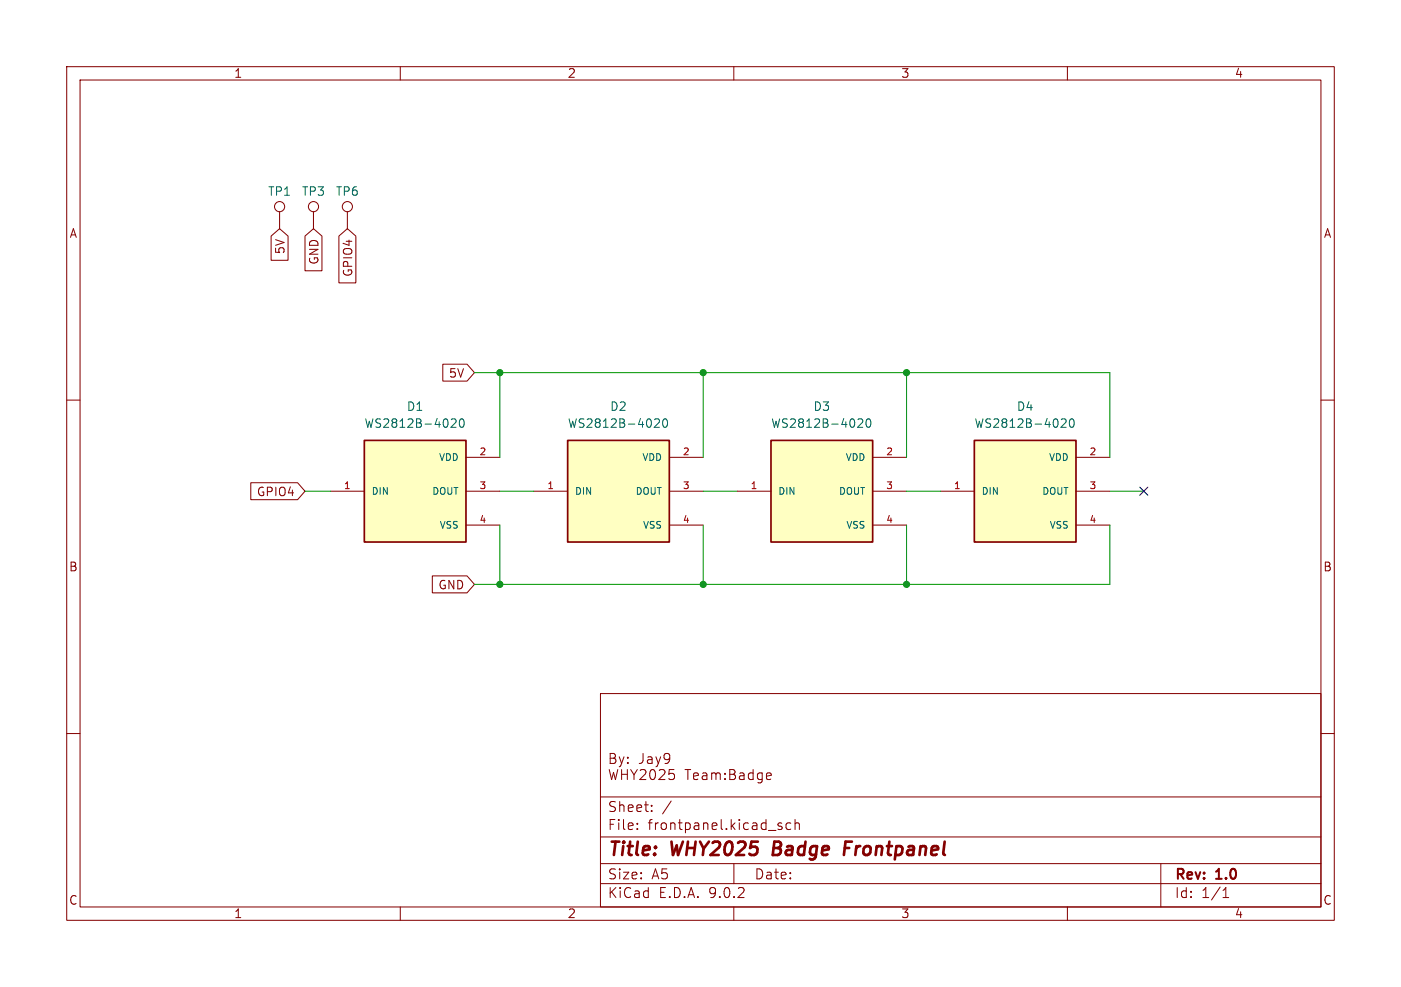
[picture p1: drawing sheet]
<svg xmlns="http://www.w3.org/2000/svg" width="210mm" height="148mm" viewBox="0 0 210 148" stroke-linecap="round" stroke-linejoin="round" font-family="sans-serif">
<g fill="none" stroke="#840000" stroke-width=".15">
<path d="M10 10h190v128h-190zM12 12h186v124h-186zM60 10v2M110 10v2M160 10v2M10 60h2M198 60h2M10 110h2M90 104h108v32h-108zM90 119.5h108M91.5 113.7h.5M92 113.7l.2 .1"/>
<path d="M92 113.7l.3-.3-.1-.3-.2-.1h-.5v1.5M92.8 113.5l.4 1 .3-1M94.1 113.6v.1M94.5 115.4l.5 .8M95 116.2v.7M95.5 115.4l-.5 .8M96 115.5l.2-.1 .5 .1a.41 .41 0 0 1 .1 .5l-.9 .9h.9M96.4 113v1.1a.48 .48 0 0 1-.6 .4M97.1 113.6h.6l.1 .9M97.5 115.5l.4-.1a.94 .94 0 0 1 0 1.5h-.1a.91 .91 0 0 1-.3-1.4zM97.8 113.8l-.5 .1a.29 .29 0 0 0-.3 .3 .29 .29 0 0 0 .3 .3l.5-.1M98.3 113.5l.4 1"/>
<path d="M98.7 114.5l-.2 .3-.2 .2M98.8 115.5l.2-.1 .5 .1a.41 .41 0 0 1 .1 .5l-.8 .9h.9M99 113.5l-.3 1M100.4 113.6l-.3 .3h-.3l-.3-.3v-.3l.2-.2 .4-.1 .2 .1a.99 .99 0 0 1-.3 1.4h-.3M101 115.4h-.7v.7l.2-.1h.5l.1 .3-.1 .5-.2 .1h-.3l-.2-.1M102.7 115.4h.8M103.1 115.4v1.5M104 116.4l.7-.1-.1-.3-.4-.1-.2 .2v.7h.6M105.3 116h.6l.1 .9M106 116.3h-.5a.29 .29 0 0 0-.3 .3 .29 .29 0 0 0 .3 .3l.5-.1M106.7 116a.37 .37 0 0 1 .6 .1M106.7 115.9v1"/>
<path d="M107.3 116.1l.2-.2 .4 .1 .1 .9M107.3 116.1v.8M108.7 116.8v.1M108.7 116v.1M109.4 115.4h.5l.2 .1 .1 .3-.3 .3a.4 .4 0 0 1 .4 .4 .4 .4 0 0 1-.3 .4h-.6zM109.4 116.1h.5M110.9 116h.6v.9M111.5 116.3h-.5a.29 .29 0 0 0-.2 .3 .29 .29 0 0 0 .2 .3l.5-.1M112.9 116l-.4-.1-.3 .3v.4l.1 .2h.6M112.9 115.4v1.5M114.3 117.1a.41 .41 0 0 1-.7 .2M198 110h2"/>
<path d="M60 136v2M90 132.5h108M90 129.5h108M90 125.5h108M95.5 124.2v.2M95.5 123.5v.1M97.7 121.5v.2M97.7 120.8v.1M100.6 120.1l-1.3 1.9M110 136v2M110 129.5v3M116.8 123.9l.4 .1v.2l-.2 .2h-.3"/>
<path d="M116.8 123.4l.4 .1M118.5 123.5l-.4-.1-.3 .3v.4l.2 .2h.5M119.2 123.5a.37 .37 0 0 1 .6 .1v.8M119.2 122.9v1.5M160 136v2M174 129.5v6.5M183.3 134.6h.9M183.3 133.5l.5-.4v1.5"/>
</g>
<path d="M116.1 126.2l-.3 2h.8M126.6 127.2h.7M127.7 126.2h-1l-.2 2" fill="none" stroke="#840000" stroke-width=".4"/>
<path d="M146 66h15.3v15.3h-15.3z" fill="#ffffc2"/>
<path d="M146 66h15.3v15.3h-15.3z" fill="none" stroke="#840000" stroke-width=".25"/>
<path d="M141 73.7h5M161.3 73.7h5.1M161.3 68.6h5.1M161.3 78.7h5.1" fill="none" stroke="#840000" stroke-width=".15"/>
<path d="M159.1 62.9l.5-.1 .1 .1 .1 .3-.8 .9h.8M160.4 62.9l.2-.1a.69 .69 0 0 1 .5 .5 .69 .69 0 0 1-.3 .7l-.1 .1a.69 .69 0 0 1-.3-1.2z" fill="none" stroke="#006464" stroke-width=".15"/>
<path d="M54.6 66h15.2v15.3h-15.2z" fill="#ffffc2"/>
<path d="M54.6 66h15.2v15.3h-15.2z" fill="none" stroke="#840000" stroke-width=".25"/>
<path d="M49.5 73.7h5.1M69.8 73.7h5.1M69.8 68.6h5.1M69.8 78.7h5.1" fill="none" stroke="#840000" stroke-width=".15"/>
<path d="M67.6 62.9l.5-.1 .2 .1 .1 .3-.8 .9h.8M69 62.9l.2-.1a.69 .69 0 0 1 .4 .5 .69 .69 0 0 1-.2 .7l-.1 .1a.69 .69 0 0 1-.5-.6 .69 .69 0 0 1 .2-.6z" fill="none" stroke="#006464" stroke-width=".15"/>
<path d="M115.6 66h15.2v15.3h-15.2z" fill="#ffffc2"/>
<path d="M115.6 66h15.2v15.3h-15.2z" fill="none" stroke="#840000" stroke-width=".25"/>
<g fill="none" stroke="#840000" stroke-width=".15">
<path d="M41.9 31.8v2.5M47 31.8v2.5M52.1 31.8v2.5M110.5 73.7h5.1M130.8 73.7h5.1M130.8 68.6h5.1M130.8 78.7h5.1"/>
<circle cx="41.9" cy="31" r=".76"/>
<circle cx="47" cy="31" r=".76"/>
<circle cx="52.1" cy="31" r=".76"/>
</g>
<path d="M128.6 62.9l.5-.1 .2 .1v.3l-.8 .9h.8M129.9 62.9l.2-.1a.69 .69 0 0 1 .5 .5 .69 .69 0 0 1-.2 .7l-.2 .1a.69 .69 0 0 1-.3-1.2z" fill="none" stroke="#006464" stroke-width=".15"/>
<path d="M85.1 66h15.2v15.3h-15.2z" fill="#ffffc2"/>
<path d="M85.1 66h15.2v15.3h-15.2z" fill="none" stroke="#840000" stroke-width=".25"/>
<path d="M40.6 35.4l1.3-1.1 1.3 1.1v3.6h-2.6zM45.7 35.4l1.3-1.1 1.3 1.1v5.2h-2.6zM50.8 35.4l1.3-1.1 1.2 1.1v7h-2.5zM66.4 54.6h3.6l1.1 1.3-1.1 1.3h-3.6zM37.6 72.4h7l1.1 1.3-1.1 1.2h-7zM80 73.7h5.1M100.3 73.7h5.1M100.3 68.6h5.1M100.3 78.7h5.1M64.8 86.4h5.2l1.1 1.2-1.1 1.3h-5.2z" fill="none" stroke="#840000" stroke-width=".15"/>
<path d="M98.1 62.9l.5-.1 .2 .1v.3l-.7 .9h.7M99.5 62.9l.1-.1a.69 .69 0 0 1 .5 .5 .69 .69 0 0 1-.2 .7l-.1 .1a.69 .69 0 0 1-.3-1.2z" fill="none" stroke="#006464" stroke-width=".15"/>
<g fill="none" stroke="#009600" stroke-width=".15">
<path d="M71.1 55.9h95.3v12.7M74.9 55.9v12.7M105.4 55.9v12.7M135.9 55.9v12.7M45.7 73.7h3.8M74.9 73.7h5.1M74.9 78.7v8.9M105.4 73.7h5.1M105.4 78.7v8.9M135.9 78.7v8.9M135.9 73.7h5.1M166.4 78.7v8.9h-95.3"/>
<path d="M166.4 73.7h5"/>
</g>
<path d="M170.8 73.1l1.3 1.2M172.1 73.1l-1.3 1.2" fill="none" stroke="#000084" stroke-width=".15"/>
<g fill="#009600" stroke="#009600" stroke-width=".15">
<circle cx="105.4" cy="55.9" r=".46"/>
<circle cx="74.9" cy="87.6" r=".46"/>
<circle cx="135.9" cy="87.6" r=".46"/>
<circle cx="105.4" cy="87.6" r=".46"/>
<circle cx="74.9" cy="55.9" r=".46"/>
<circle cx="135.9" cy="55.9" r=".46"/>
</g>
<g font-size="2.8" fill="#840000">
<text x="91" y="128.9">Title:</text>
<text x="100.7" y="128.9">WHY2025</text>
<text x="116.7" y="128.9">Badge</text>
<text x="128.2" y="128.9">Frontpanel</text>
</g>
<g font-size="2.1" fill="#840000">
<text x="91" y="116">By:</text>
<text x="113.6" y="116">Team:Badge</text>
<text x="91" y="124.7">File:</text>
<text x="91" y="122">Sheet:</text>
<text x="97.1" y="124.7">frontpanel.kicad_sch</text>
<text x="91" y="134.9">KiCad</text>
<text x="91" y="132.1">Size:</text>
<text x="97.7" y="132.1">A5</text>
<text x="98.7" y="134.9">E.D.A.</text>
<text x="106.3" y="134.9">9.0.2</text>
<text x="113" y="132.1">Date:</text>
<text x="176" y="132.3">Rev:</text>
<text x="176" y="134.9">Id:</text>
<text x="180.1" y="134.9">1/1</text>
<text x="182.4" y="132.3">1.0</text>
</g>
<g font-size="1.8" fill="#840000">
<text x="35" y="11.9">1</text>
<text x="85" y="11.9">2</text>
<text x="135" y="11.9">3</text>
<text x="185" y="11.9">4</text>
<text x="10.3" y="35.9">A</text>
<text x="198.4" y="35.9">A</text>
<text x="42.9" y="38.2" transform="rotate(-90 42.9 38.2)">5V</text>
<text x="47.9" y="39.8" transform="rotate(-90 47.9 39.8)">GND</text>
<text x="53" y="41.6" transform="rotate(-90 53 41.6)">GPIO4</text>
<text x="67.2" y="56.8">5V</text>
<text x="38.4" y="74.6">GPIO4</text>
<text x="10.3" y="85.9">B</text>
<text x="65.6" y="88.6">GND</text>
<text x="198.3" y="85.9">B</text>
<text x="10.3" y="135.9">C</text>
<text x="35" y="137.9">1</text>
<text x="85" y="137.9">2</text>
<text x="135" y="137.9">3</text>
<text x="185" y="137.9">4</text>
<text x="198.3" y="135.9">C</text>
</g>
<g font-size="1.8" fill="#006464">
<text x="40.1" y="29.6">TP1</text>
<text x="45.2" y="29.6">TP3</text>
<text x="50.2" y="29.6">TP6</text>
<text x="54.5" y="64.4">WS2812B-4020</text>
<text x="60.9" y="61.8">D1</text>
<text x="85" y="64.4">WS2812B-4020</text>
<text x="91.4" y="61.8">D2</text>
<text x="115.5" y="64.4">WS2812B-4020</text>
<text x="121.8" y="61.8">D3</text>
<text x="146" y="64.4">WS2812B-4020</text>
<text x="152.3" y="61.8">D4</text>
</g>
<g font-size="1.4" fill="#006464">
<text x="65.7" y="69.3">VDD</text>
<text x="96.2" y="69.3">VDD</text>
<text x="126.6" y="69.3">VDD</text>
<text x="157.1" y="69.3">VDD</text>
<text x="55.6" y="74.4">DIN</text>
<text x="64.7" y="74.4">DOUT</text>
<text x="86.1" y="74.4">DIN</text>
<text x="95.1" y="74.4">DOUT</text>
<text x="116.6" y="74.4">DIN</text>
<text x="125.6" y="74.4">DOUT</text>
<text x="147.1" y="74.4">DIN</text>
<text x="156.1" y="74.4">DOUT</text>
<text x="65.8" y="79.5">VSS</text>
<text x="96.3" y="79.5">VSS</text>
<text x="126.7" y="79.5">VSS</text>
<text x="157.2" y="79.5">VSS</text>
</g>
<g font-size="1.4" fill="#a90000">
<text x="71.8" y="68.3">2</text>
<text x="102.3" y="68.3">2</text>
<text x="132.7" y="68.3">2</text>
<text x="163.2" y="68.3">2</text>
<text x="51.5" y="73.4">1</text>
<text x="71.8" y="73.4">3</text>
<text x="81.9" y="73.4">1</text>
<text x="102.3" y="73.4">3</text>
<text x="112.4" y="73.4">1</text>
<text x="132.7" y="73.4">3</text>
<text x="142.9" y="73.4">1</text>
<text x="163.2" y="73.4">3</text>
<text x="71.8" y="78.5">4</text>
<text x="102.3" y="78.5">4</text>
<text x="132.7" y="78.5">4</text>
<text x="163.2" y="78.5">4</text>
</g>
</svg>
